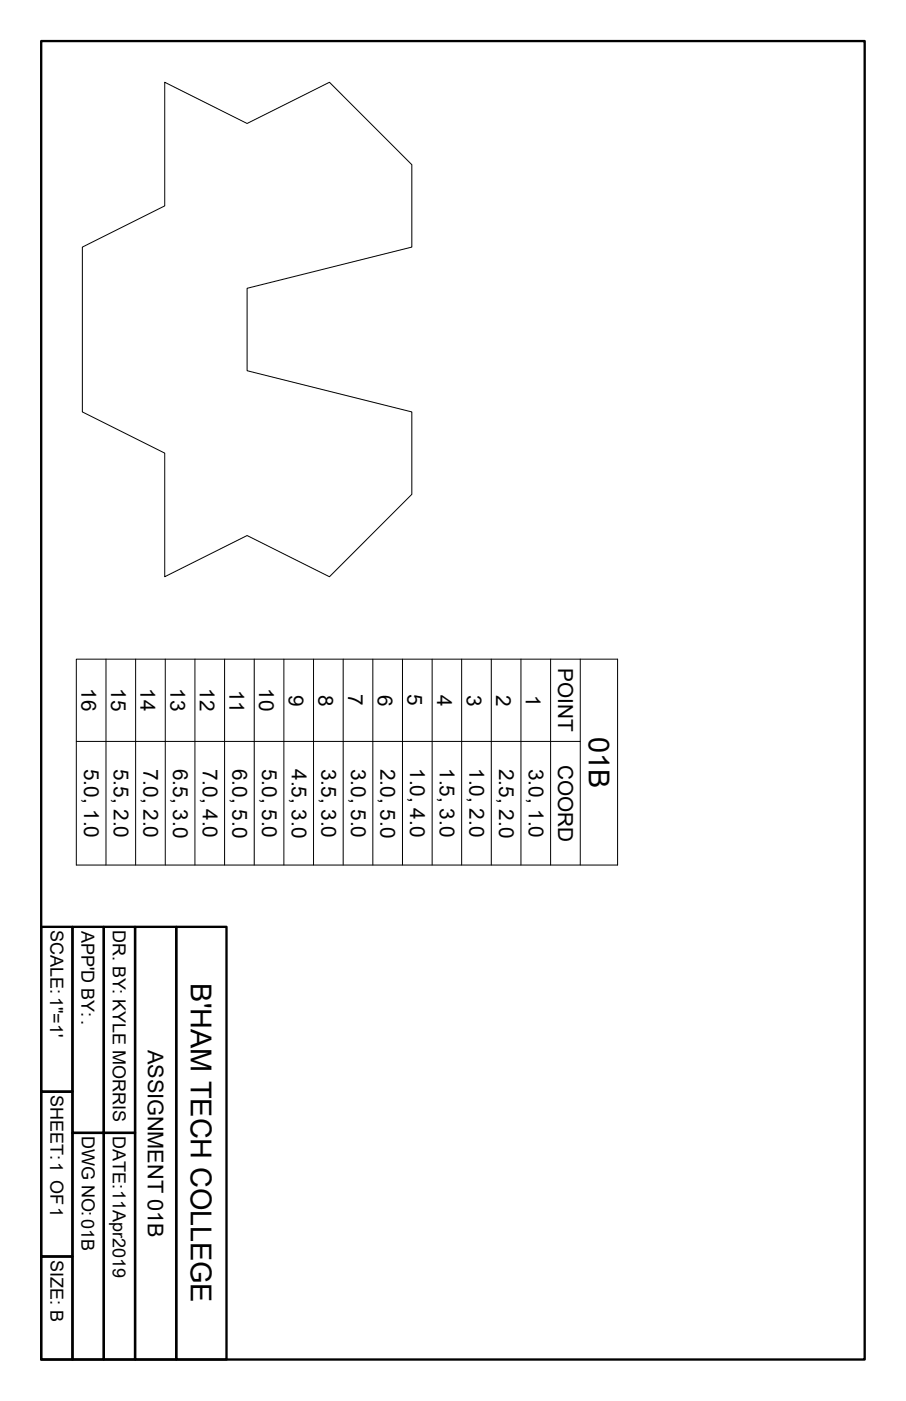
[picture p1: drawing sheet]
<svg xmlns="http://www.w3.org/2000/svg" width="279mm" height="432mm" viewBox="0 0 279 432" stroke-linecap="round" stroke-linejoin="round" font-family="sans-serif">
<g fill="none" stroke="#000" stroke-width=".31">
<path d="M50.8 25.4l25.4 12.7 25.4-12.7 25.4 25.4v25.4l-50.8 12.7v25.4l50.8 12.7v25.4l-25.4 25.4-25.4-12.7-25.4 12.7v-38.1l-25.4-12.7v-50.8l25.4-12.7zM23.5 203.2h167v63.4h-167zM32.7 203.2v63.4M41.8 203.2v63.4M51 203.2v63.4M60.1 203.2v63.4M69.3 203.2v63.4M78.4 203.2v63.4M87.5 203.2v63.4M96.7 203.2v63.4M105.8 203.2v63.4M115 203.2v63.4"/>
<path d="M124.1 203.2v63.4M133.3 203.2v63.4M142.4 203.2v63.4M151.5 203.2v63.4M160.7 203.2v63.4M169.8 203.2v63.4M178.9 203.2v63.4M23.5 228.5h155.4"/>
</g>
<path d="M12.7 12.7h254v406.3h-254zM12.7 285.7h9.7v50.8h-9.7zM22.4 285.7h9.6v63.5h-9.6zM32 285.7h9.7v63.5h-9.7zM41.7 285.7h12.7v133.3h-12.7zM54.4 285.7h15.4v133.3h-15.4zM12.7 336.5h9.7v50.8h-9.7zM22.4 349.2h9.6v69.8h-9.6zM32 349.2h9.7v69.8h-9.7zM12.7 387.3h9.7v31.7h-9.7z" fill="none" stroke="#000" stroke-width=".72"/>
<g font-size="8.9">
<text x="181.6" y="227" transform="rotate(90 181.6 227)">01B</text>
<text x="58.9" y="303.1" transform="rotate(90 58.9 303.1)">B'HAM TECH COLLEGE</text>
</g>
<text font-size="6.7" x="45.6" y="323.5" transform="rotate(90 45.6 323.5)">ASSIGNMENT 01B</text>
<g font-size="6.4">
<text x="172.1" y="205.9" transform="rotate(90 172.1 205.9)">POINT</text>
<text x="25.1" y="212.1" transform="rotate(90 25.1 212.1)">16</text>
<text x="34.3" y="212.1" transform="rotate(90 34.3 212.1)">15</text>
<text x="43.3" y="212.1" transform="rotate(90 43.3 212.1)">14</text>
<text x="52.5" y="212.1" transform="rotate(90 52.5 212.1)">13</text>
<text x="61.6" y="212.1" transform="rotate(90 61.6 212.1)">12</text>
<text x="70.8" y="212.5" transform="rotate(90 70.8 212.5)">11</text>
<text x="80" y="212.1" transform="rotate(90 80 212.1)">10</text>
<text x="89.1" y="214.1" transform="rotate(90 89.1 214.1)">9</text>
<text x="98.3" y="214.1" transform="rotate(90 98.3 214.1)">8</text>
<text x="107.4" y="214" transform="rotate(90 107.4 214)">7</text>
<text x="116.5" y="214.1" transform="rotate(90 116.5 214.1)">6</text>
<text x="125.7" y="214" transform="rotate(90 125.7 214)">5</text>
<text x="134.8" y="214.2" transform="rotate(90 134.8 214.2)">4</text>
<text x="144" y="214.1" transform="rotate(90 144 214.1)">3</text>
<text x="153" y="214.1" transform="rotate(90 153 214.1)">2</text>
<text x="162.2" y="214.3" transform="rotate(90 162.2 214.3)">1</text>
<text x="26" y="236.9" transform="rotate(90 26 236.9)">5.0, 1.0</text>
<text x="35.1" y="236.9" transform="rotate(90 35.1 236.9)">5.5, 2.0</text>
<text x="44.2" y="236.9" transform="rotate(90 44.2 236.9)">7.0, 2.0</text>
<text x="53.4" y="237" transform="rotate(90 53.4 237)">6.5, 3.0</text>
<text x="62.5" y="236.9" transform="rotate(90 62.5 236.9)">7.0, 4.0</text>
<text x="71.7" y="237" transform="rotate(90 71.7 237)">6.0, 5.0</text>
<text x="80.8" y="236.9" transform="rotate(90 80.8 236.9)">5.0, 5.0</text>
<text x="90" y="237" transform="rotate(90 90 237)">4.5, 3.0</text>
<text x="99.1" y="236.9" transform="rotate(90 99.1 236.9)">3.5, 3.0</text>
<text x="108.2" y="236.9" transform="rotate(90 108.2 236.9)">3.0, 5.0</text>
<text x="117.4" y="237" transform="rotate(90 117.4 237)">2.0, 5.0</text>
<text x="126.5" y="236.7" transform="rotate(90 126.5 236.7)">1.0, 4.0</text>
<text x="135.7" y="236.7" transform="rotate(90 135.7 236.7)">1.5, 3.0</text>
<text x="144.8" y="236.7" transform="rotate(90 144.8 236.7)">1.0, 2.0</text>
<text x="154" y="237" transform="rotate(90 154 237)">2.5, 2.0</text>
<text x="163.1" y="236.9" transform="rotate(90 163.1 236.9)">3.0, 1.0</text>
<text x="172.1" y="235.7" transform="rotate(90 172.1 235.7)">COORD</text>
</g>
<g font-size="5.5">
<text x="15.5" y="286.7" transform="rotate(90 15.5 286.7)">SCALE:1&quot;=1'</text>
<text x="25.1" y="286.9" transform="rotate(90 25.1 286.9)">APP'D BY:.</text>
<text x="34.8" y="286.5" transform="rotate(90 34.8 286.5)">DR. BY: KYLE MORRIS</text>
<text x="15.5" y="337.5" transform="rotate(90 15.5 337.5)">SHEET:1 OF1</text>
<text x="25.2" y="350" transform="rotate(90 25.2 350)">DWG NO:01B</text>
<text x="34.8" y="350" transform="rotate(90 34.8 350)">DATE:11Apr2019</text>
<text x="15.5" y="388.3" transform="rotate(90 15.5 388.3)">SIZE: B</text>
</g>
</svg>
